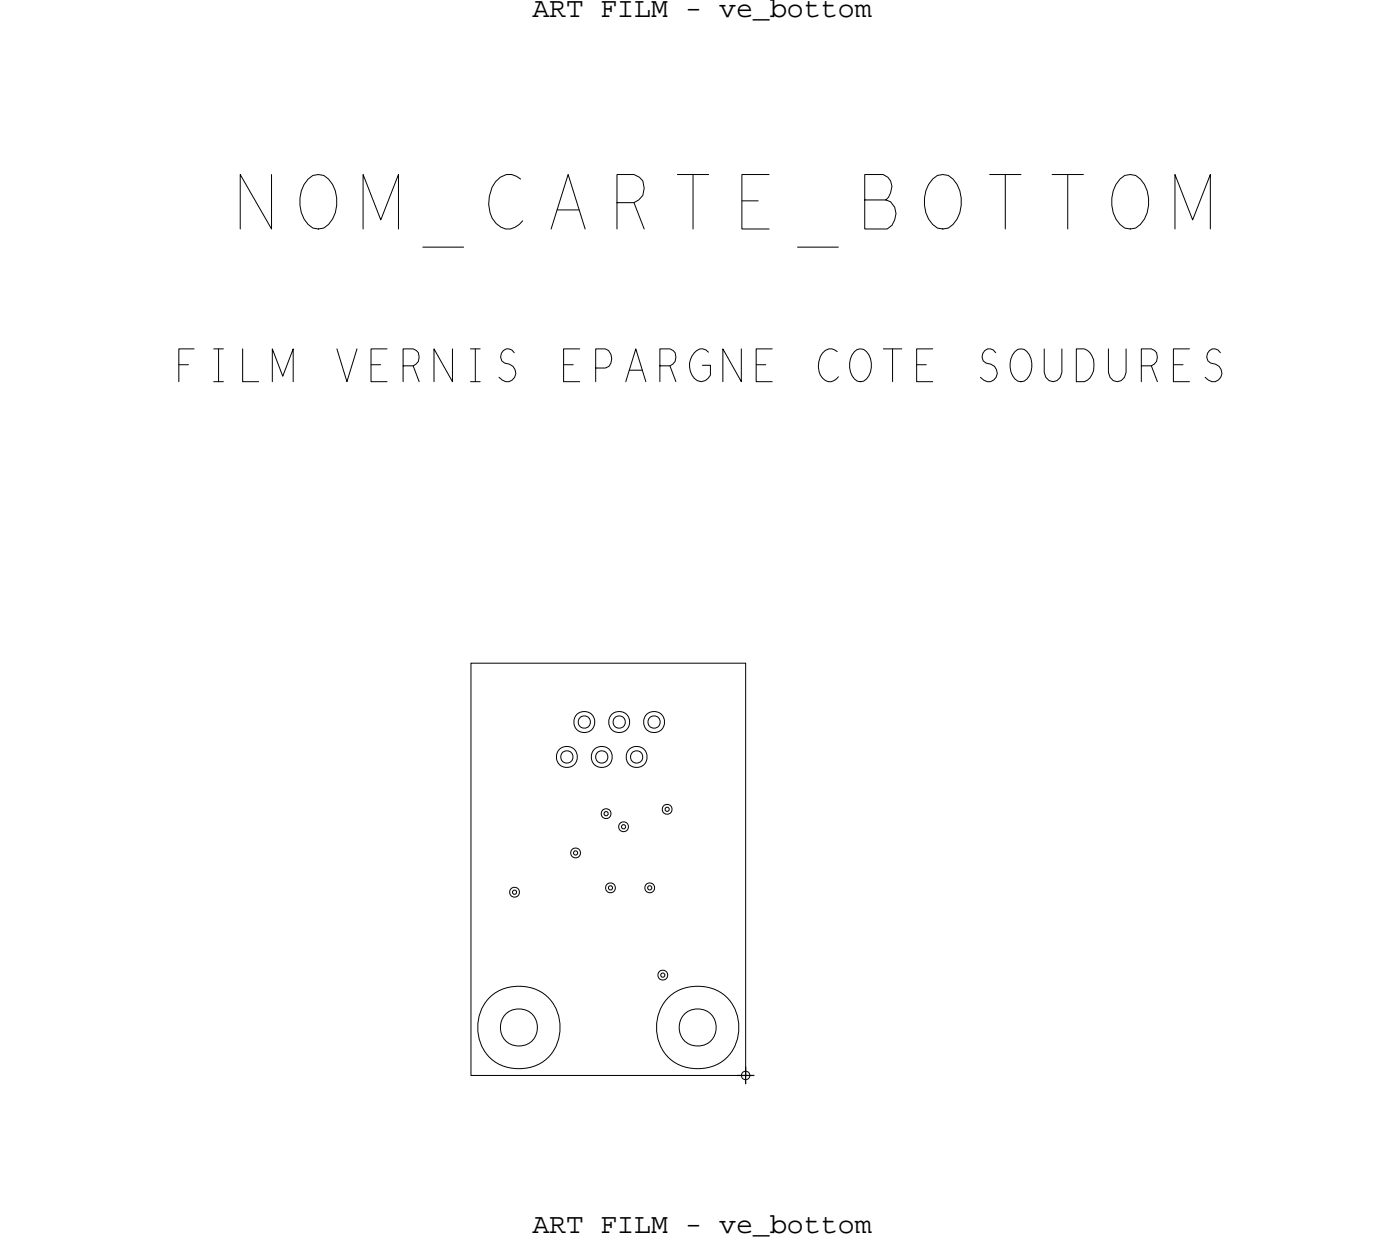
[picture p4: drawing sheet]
<svg xmlns="http://www.w3.org/2000/svg" width="102mm" height="91mm" viewBox="0 0 102 91" stroke-linecap="round" stroke-linejoin="round" font-family="sans-serif">
<!-- layer: Board Outline -->
<path d="M34.3 48.3h20v30h-20z" fill="none" stroke="#000" stroke-width=".07"/>
<!-- layer: Nets -->
<g fill="none" stroke="#000" stroke-width=".07">
<path d="M43.9 59l.2-.1 .3 .1 .1 .2-.1 .3-.3 .1-.2-.1-.1-.3zM44 59.1h.1h.2v.2l-.2 .1-.1-.1zM45.1 59.9l.3-.1 .3 .1 .1 .3-.1 .2-.3 .1-.3-.1-.1-.2zM48.3 58.6l.3-.1 .2 .1 .1 .3-.1 .2-.2 .1-.3-.1-.1-.2zM48.4 58.8l.2-.1 .1 .1v.2h-.1h-.2zM37.2 64.7l.3-.1 .2 .1 .1 .2-.1 .3-.2 .1-.3-.1-.1-.3zM37.3 64.8h.2h.1v.2l-.1 .1-.2-.1zM41.6 61.8l.3-.1 .3 .1 .1 .3-.1 .2-.3 .1-.3-.1v-.2zM41.8 62l.1-.1 .1 .1v.1l-.1 .1-.1-.1zM44.2 64.4l.3-.2 .2 .2 .1 .2-.1 .2-.2 .2-.3-.2-.1-.2zM44.3 64.5h.2h.1v.2l-.1 .1-.2-.1zM45.3 60.1l.1-.1 .1 .1v.1l-.1 .1-.1-.1z"/>
<path d="M47 64.4l.3-.2 .3 .2 .1 .2-.1 .2-.3 .2-.3-.2v-.2zM47.2 64.5h.1h.1v.2l-.1 .1-.1-.1zM48 70.7l.3-.1 .2 .1 .1 .3-.1 .2-.2 .1-.3-.1-.1-.2zM48.1 70.9l.2-.1 .1 .1v.1l-.1 .1-.2-.1z"/>
<circle cx="41.3" cy="55.1" r=".45"/>
<circle cx="41.3" cy="55.1" r=".77"/>
<circle cx="42.5" cy="52.5" r=".45"/>
<circle cx="42.5" cy="52.5" r=".77"/>
<circle cx="43.8" cy="55.1" r=".45"/>
<circle cx="43.8" cy="55.1" r=".77"/>
<circle cx="45.1" cy="52.5" r=".45"/>
<circle cx="45.1" cy="52.5" r=".77"/>
<circle cx="46.4" cy="55.1" r=".45"/>
<circle cx="46.4" cy="55.1" r=".77"/>
<circle cx="47.6" cy="52.5" r=".45"/>
<circle cx="47.6" cy="52.5" r=".77"/>
<circle cx="37.8" cy="74.8" r="1.36"/>
<circle cx="37.8" cy="74.8" r="3"/>
<circle cx="50.8" cy="74.8" r="1.36"/>
<circle cx="50.8" cy="74.8" r="3"/>
</g>
<!-- layer: Drawing Origin -->
<path d="M54.1 78h.2h.2l.1 .3-.1 .2-.2 .1-.2-.1-.1-.2z" fill="none" stroke="#000" stroke-width=".07"/>
<path d="M53.7 78.3h1.2M54.3 77.6v1.3" fill="none" stroke="#000" stroke-width=".09"/>
<text font-size="6.7" x="17.1" y="16.7">NOM_CARTE_BOTTOM</text>
<text font-size="4" x="12.7" y="27.8">FILM VERNIS EPARGNE COTE SOUDURES</text>
<g font-size="2.1">
<text x="38.8" y="1.2">ART FILM - ve_bottom</text>
<text x="38.8" y="89.7">ART FILM - ve_bottom</text>
</g>
</svg>
